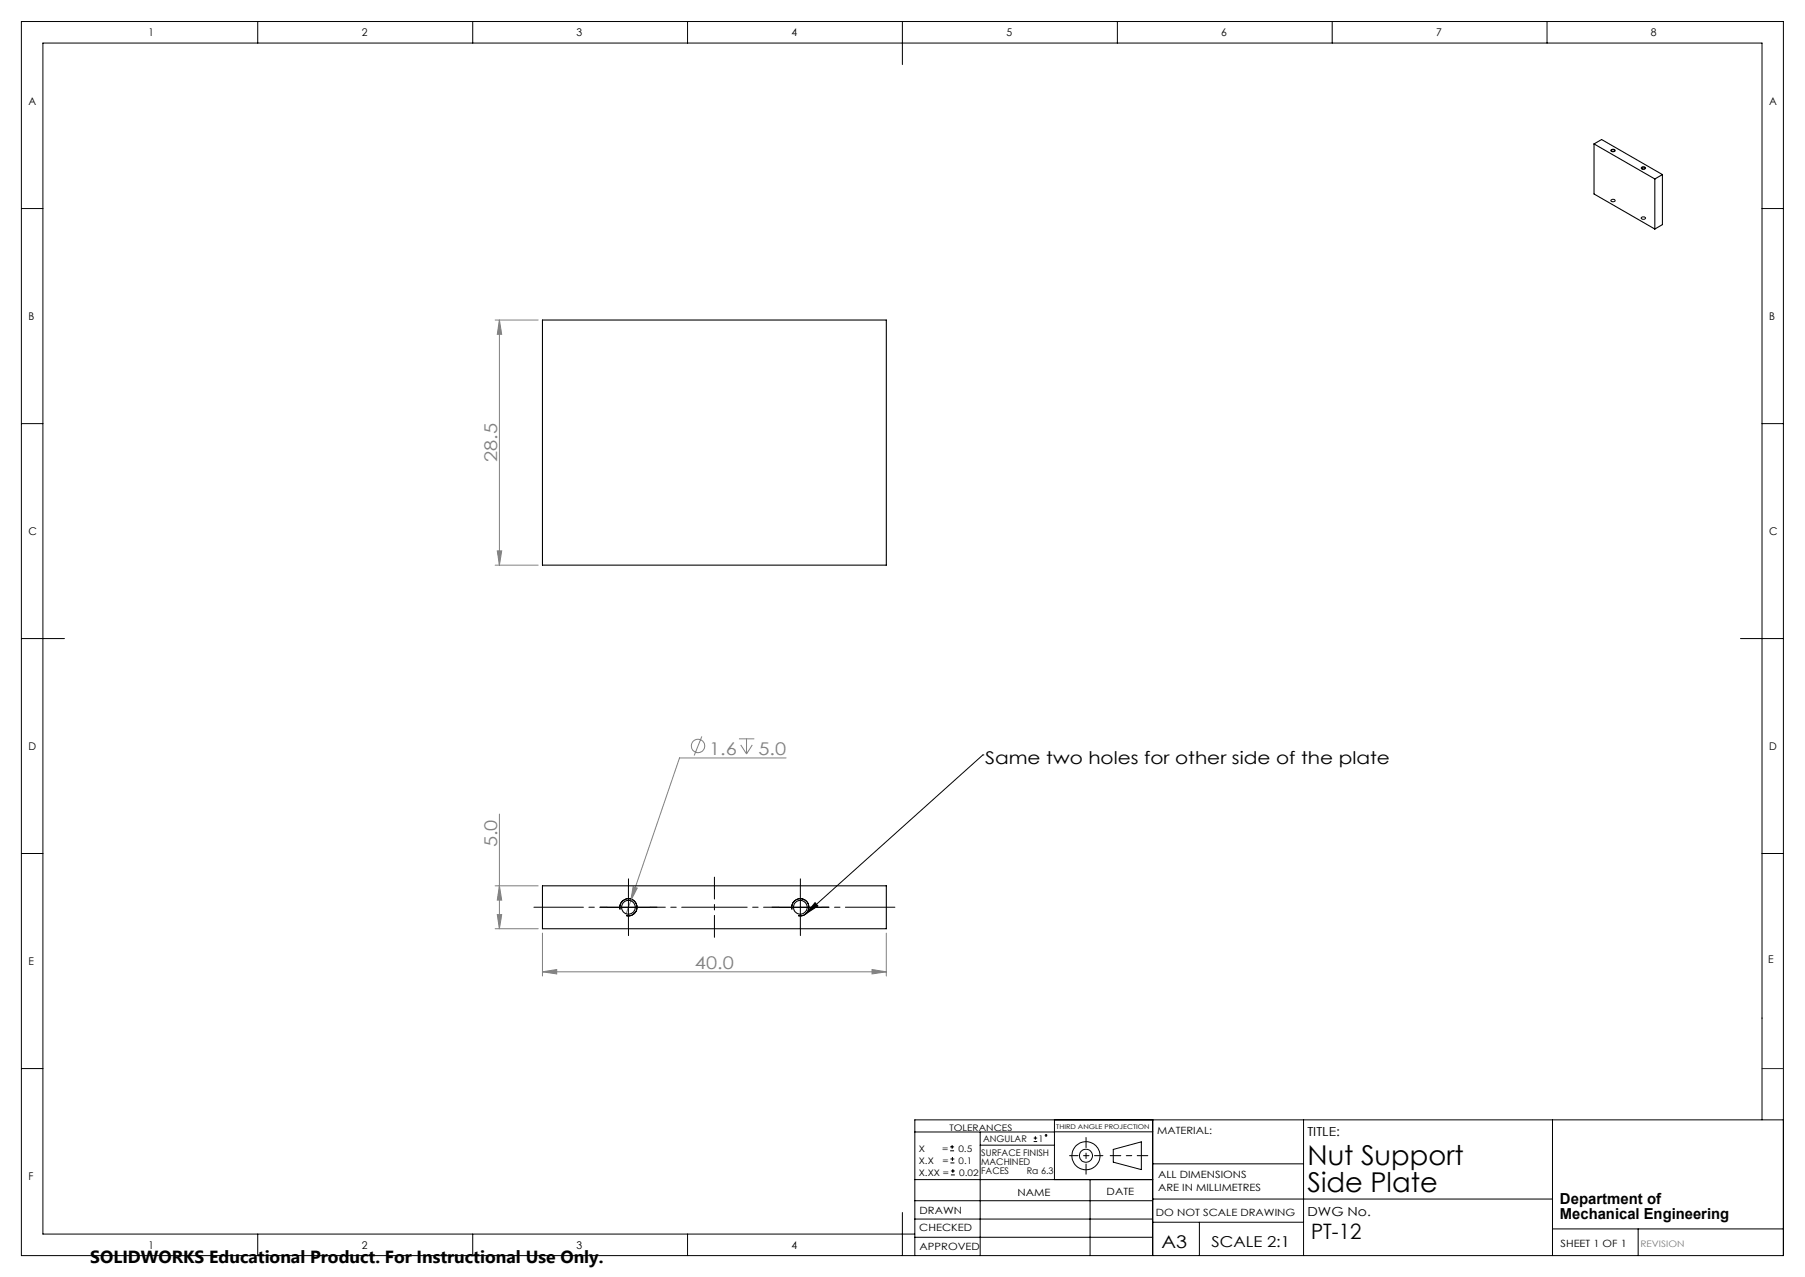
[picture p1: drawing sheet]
<svg xmlns="http://www.w3.org/2000/svg" width="420mm" height="297mm" viewBox="0 0 420 297" stroke-linecap="round" stroke-linejoin="round" font-family="sans-serif">
<g fill="none" stroke="#000" stroke-width=".23">
<path d="M5 5h410v287h-410zM60 5v5M110 5v5M160 5v5M210 5v10M260 5v5M310 5v5M360 5v5M374.9 34.9a.45 .45 0 0 1 .5-.2 .45 .45 0 0 1 .3 .5h-.7zM382 38.9l.3-.1a.36 .36 0 0 1 .5 .1 .36 .36 0 0 1 0 .5 .36 .36 0 0 1-.5 0l-.4-.2zM5 48.5h5M374.9 46.5a.43 .43 0 0 1 .6-.2 .43 .43 0 0 1 .2 .5l-.7 .1-.2-.2z"/>
<path d="M382 50.6l.4-.2a.35 .35 0 0 1 .5 .4 .35 .35 0 0 1-.6 .2l-.3-.1zM410 48.5h5M5 98.5h5M410 98.5h5M5 148.5h10M405 148.5h10M228.7 175.6h.1M228.7 175.6l-41.2 36.9M5 198.5h5M410 198.5h5M141.2 211h10M144.3 211.5a1.99 1.99 0 0 1 1.7-2.5 1.99 1.99 0 0 1 2.2 2.2 1.99 1.99 0 0 1-2.5 1.7"/>
<path d="M146.2 206v10M181.2 211h10M184.3 211.5a1.99 1.99 0 0 1 1.7-2.5 1.99 1.99 0 0 1 2.2 2.2 1.99 1.99 0 0 1-2.5 1.7M186.2 206v10M189.7 209.9l.6 .8-2.8 1.8zM5 248.5h5M212.9 279.3h55.3M212.9 274.4h55.3M212.9 263.3h32.5M228.1 263.3v28.7M228.1 266.3h17.3M245.4 263.2h22.8"/>
<path d="M245.4 260.5v13.9M253.6 274.4v17.6M259 267.3l6.6-1.7v6.4l-6.6-1.7zM268.2 260.5v31.5M268.2 270.7h35.1M268.2 278.9h93M303.3 260.5v31.5M361.2 260.5v31.5M410 260.5v-250.5h-400v277h202.9M415 260.5h-202.1v31.5M60 287v5M110 287v5"/>
<path d="M160 287v5M210 282v10M212.9 287.8h55.3M212.9 283.5h55.3M268.2 284.3h35.1M279.1 284.3v7.7M361.2 285.8h53.8M381.2 285.8v6.2"/>
<circle cx="252.7" cy="268.8" r="1.52"/>
<circle cx="252.7" cy="268.8" r="3.3"/>
</g>
<path d="M267.1 268.8h-8.8" fill="none" stroke="#000" stroke-width=".23" stroke-dasharray="15.2 1.3 1.3 1.3" stroke-dashoffset="12.8"/>
<path d="M252.7 264.6v8.5" fill="none" stroke="#000" stroke-width=".23" stroke-dasharray="15.2 1.3 1.3 1.3" stroke-dashoffset="12.9"/>
<path d="M248.9 268.8h7.7" fill="none" stroke="#000" stroke-width=".23" stroke-dasharray="15.2 1.3 1.3 1.3" stroke-dashoffset="13.3"/>
<path d="M410 248.5h5" fill="none" stroke="#00f" stroke-width=".23"/>
<g fill="none" stroke="#808080" stroke-width=".23">
<path d="M115.2 74.4h10M116.2 74.4l.5 3.3h-1zM116.2 74.4v57M115.2 131.4h10M115.7 128.1h1l-.5 3.3zM163.3 171.3l-1.8 4.4M171.9 171.8h3.6M172.4 173.2l1.3 2.2M173.7 171.8v3.6M175 173.2l-1.3 2.2M182.9 176.3h-24.8l-11.3 33.2M116.2 189.3v26.7"/>
<path d="M115.2 206h10M115.2 216h10M115.7 212.7h1l-.5 3.3zM116.2 206l.5 3.3h-1zM126.2 217v10M146.8 209.5l-1.1 3M147.3 206.2l1 .3-1.5 3zM206.2 217v10M126.2 226l3.3-.5v1zM126.2 226h80M202.9 225.5l3.3 .5-3.3 .5z"/>
<circle cx="162.4" cy="173.5" r="1.55"/>
</g>
<path d="M124.2 211h84" fill="none" stroke="#000" stroke-width=".23" stroke-dasharray="15.2 1.3 1.3 1.3" stroke-dashoffset="3.7"/>
<path d="M166.2 204v14" fill="none" stroke="#000" stroke-width=".23" stroke-dasharray="15.2 1.3 1.3 1.3" stroke-dashoffset="10.1"/>
<path d="M141.2 211h-1.6M146.2 206v-1.6M146.2 216v1.6M151.2 211h1.6M181.2 211h-1.6M186.2 206v-1.6M186.2 216v1.6M191.2 211h1.6" fill="none" stroke="#000" stroke-width=".23" stroke-dasharray="15.2 1.3 1.3 1.3"/>
<g fill="#808080">
<path d="M126.2 226l3.3-.5v1zM202.9 225.5l3.3 .5-3.3 .5zM147.3 206.2l-.5 3.3 1.5-3z"/>
<path d="M116.2 74.4l.5 3.3h-1zM115.7 128.1h1l-.5 3.3zM116.2 206l.5 3.3h-1zM115.7 212.7h1l-.5 3.3z"/>
</g>
<path d="M189.7 209.9l.6 .8-2.8 1.8z" fill="#000"/>
<g fill="none" stroke="#000" stroke-width=".25">
<path d="M370.9 33.5l14.2 8.1M370.9 33.5l1.8-1 14.1 8.1M370.9 33.5v11.6l14.2 8.2M375 34.9a.36 .36 0 0 1 .4-.2 .36 .36 0 0 1 .2 .4l-.5 .1zM382 39a.35 .35 0 0 1 .5-.2 .35 .35 0 0 1 .2 .5h-.5zM385.1 41.6v11.7M386.8 40.6l-1.7 1M386.8 40.6v11.6l-1.7 1.1M126.2 74.4h80v57h-80zM126.2 206h80v10h-80z"/>
<circle cx="146.2" cy="211" r="1.59"/>
<circle cx="186.2" cy="211" r="1.6"/>
</g>
<g fill="none" stroke="#000" stroke-width=".23">
<path d="M221.1 267.6h.9M221.1 266.7h.9M221.2 270.5h.9M221.2 269.6h.9M221.3 273.3h.9M221.3 272.3h.9M221.5 266.3v.9M221.6 269.1v.9M221.7 271.9v.9M240.5 265.5h.8M240.5 264.7h.8M240.9 264.3v.8"/>
<circle cx="243.4" cy="264.1" r=".21"/>
</g>
<g font-size="6.3">
<text x="304.2" y="270.8">Nut Support</text>
<text x="304.2" y="277.2">Side Plate</text>
</g>
<text font-size="4.9" x="305.1" y="288.2">PT-12</text>
<g font-size="4.1" fill="#808080">
<text x="115.7" y="107.5" transform="rotate(-90 115.7 107.5)">28.5</text>
<text x="165" y="175.6">1.6</text>
<text x="176.5" y="175.6">5.0</text>
<text x="115.7" y="197.1" transform="rotate(-90 115.7 197.1)">5.0</text>
<text x="161.7" y="225.4">40.0</text>
</g>
<g font-size="4.1">
<text x="229.2" y="177.7">Same two holes for other side of the plate</text>
<text x="21" y="293.7">SOLIDWORKS Educational Product. For Instructional Use Only.</text>
<text x="270.2" y="290.1">A3</text>
</g>
<g font-size="3.5">
<text x="363" y="279.9">Department of</text>
<text x="363" y="283.4">Mechanical Engineering</text>
<text x="281.9" y="290">SCALE 2:1</text>
</g>
<g font-size="2.9">
<text x="304.2" y="264.3">TITLE:</text>
<text x="304.2" y="282.8">DWG No.</text>
</g>
<g font-size="2.5">
<text x="34.6" y="8.4">1</text>
<text x="84.2" y="8.4">2</text>
<text x="134.2" y="8.4">3</text>
<text x="184.2" y="8.4">4</text>
<text x="234.2" y="8.4">5</text>
<text x="284.2" y="8.4">6</text>
<text x="334.2" y="8.4">7</text>
<text x="384.2" y="8.4">8</text>
<text x="6.7" y="24.4">A</text>
<text x="411.7" y="24.4">A</text>
<text x="6.7" y="74.4">B</text>
<text x="411.7" y="74.4">B</text>
<text x="6.7" y="124.4">C</text>
<text x="411.7" y="124.4">C</text>
<text x="6.7" y="174.4">D</text>
<text x="411.7" y="174.4">D</text>
<text x="6.7" y="224.4">E</text>
<text x="411.4" y="224">E</text>
<text x="6.7" y="274.4">F</text>
<text x="34.6" y="290.4">1</text>
<text x="84.2" y="290.4">2</text>
<text x="134.2" y="290.4">3</text>
<text x="184.2" y="290.4">4</text>
</g>
<g font-size="2.3">
<text x="269.3" y="263.8">MATERIAL:</text>
<text x="269.5" y="273.9">ALL DIMENSIONS</text>
<text x="236.8" y="278.1">NAME</text>
<text x="257.5" y="277.8">DATE</text>
<text x="269.5" y="276.9">ARE IN MILLIMETRES</text>
<text x="213.9" y="286.4">CHECKED</text>
<text x="214" y="282.3">DRAWN</text>
<text x="269" y="282.7">DO NOT SCALE DRAWING</text>
<text x="214" y="290.7">APPROVED</text>
<text x="363.1" y="290">SHEET 1 OF 1</text>
</g>
<g font-size="2.1">
<text x="220.9" y="263.1">TOLERANCES</text>
<text x="213.8" y="267.9">X</text>
<text x="219.2" y="267.9">=</text>
<text x="223" y="267.9">0.5</text>
<text x="228.3" y="268.8">SURFACE FINISH</text>
<text x="228.8" y="265.6">ANGULAR</text>
<text x="241.6" y="265.6">1</text>
<text x="213.8" y="270.7">X.X</text>
<text x="213.8" y="273.5">X.XX =</text>
<text x="219.3" y="270.7">=</text>
<text x="223.1" y="270.7">0.1</text>
<text x="223.2" y="273.5">0.02</text>
<text x="228.3" y="270.9">MACHINED</text>
<text x="228.3" y="273">FACES</text>
<text x="238.9" y="273">Ra 6.3</text>
</g>
<text font-size="2.1" fill="#808080" x="381.7" y="290.1">REVISION</text>
<text font-size="1.5" x="245.8" y="262.7">THIRD ANGLE PROJECTION</text>
</svg>
